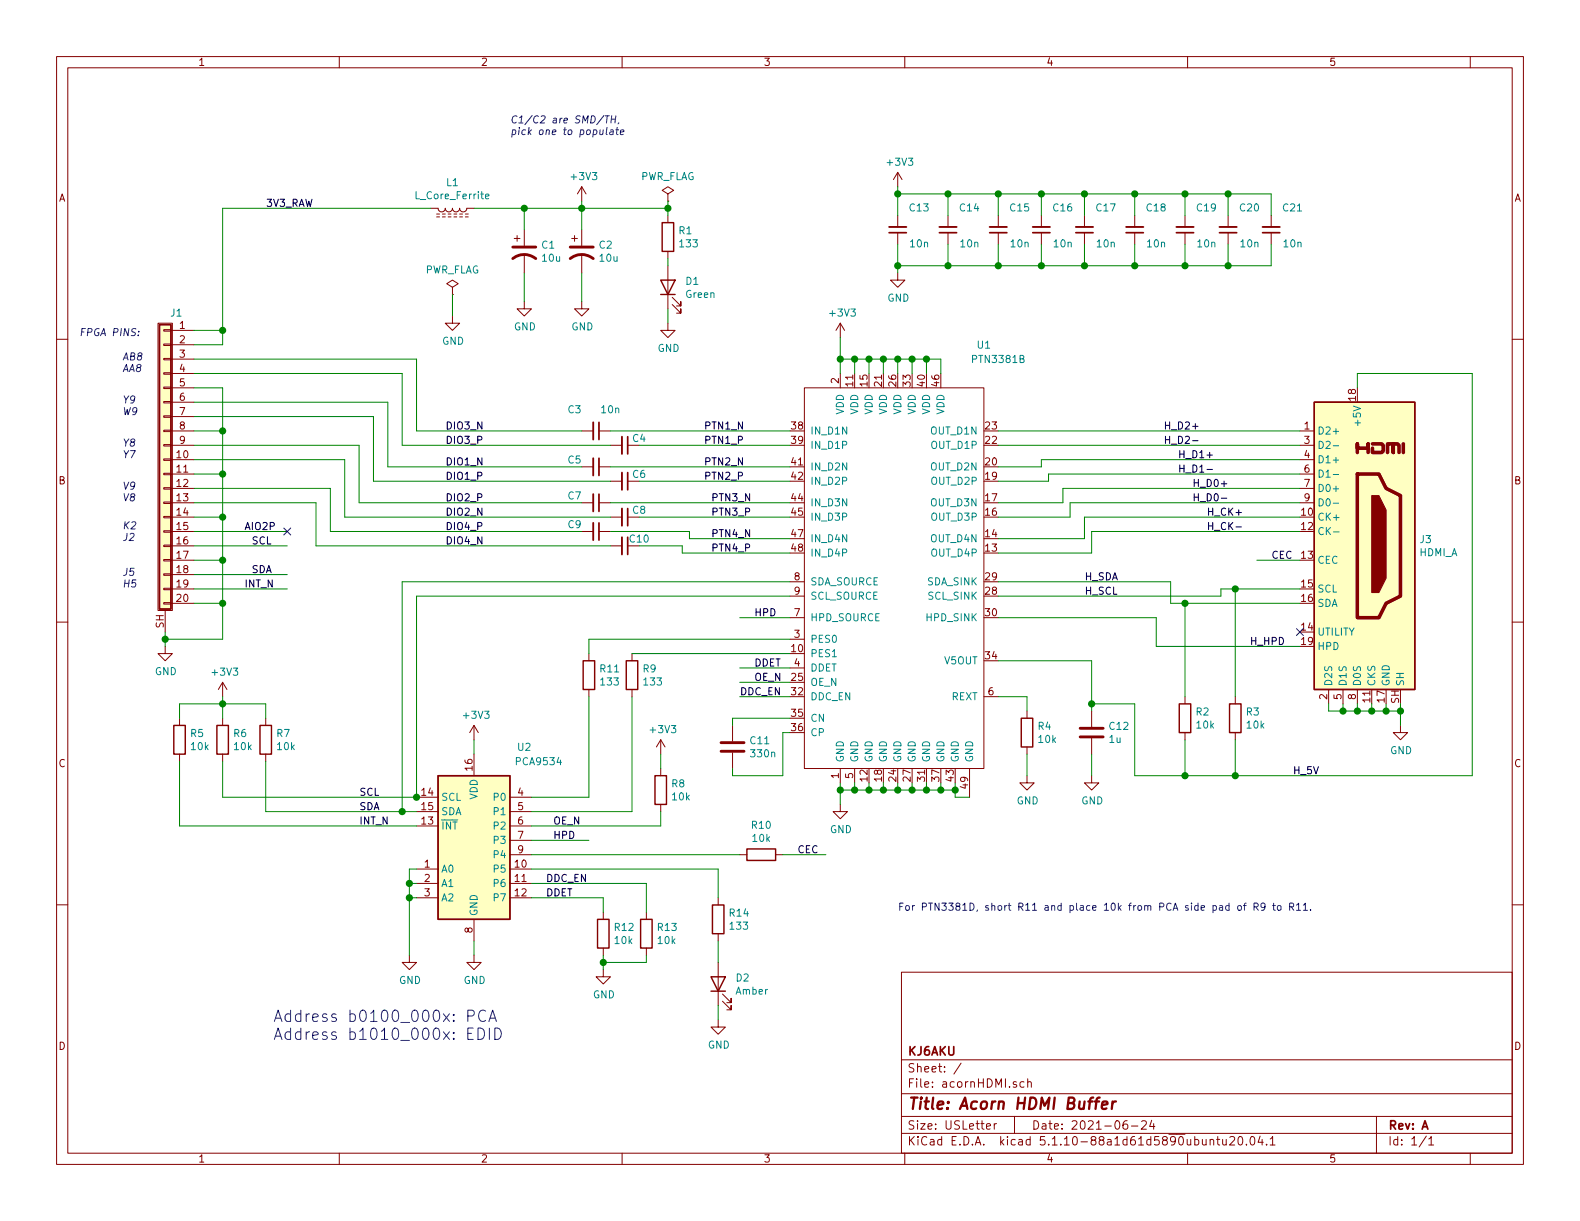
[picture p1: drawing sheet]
EESchema Schematic File Version 4
EELAYER 30 0
EELAYER END
$Descr USLetter 11000 8500
encoding utf-8
Sheet 1 1
Title "Acorn HDMI Buffer"
Date "2021-06-24"
Rev "A"
Comp "KJ6AKU"
Comment1 ""
Comment2 ""
Comment3 ""
Comment4 ""
$EndDescr
$Comp
L Connector:HDMI_A J3
U 1 1
P 9450 3800
F 0 "J3" H 9880 3846 50  0000 L CNN
F 1 "HDMI_A" H 9880 3755 50  0000 L CNN
F 2 "localfp:10029449-111" H 9475 3800 50  0001 C CNN
F 3 "https://en.wikipedia.org/wiki/HDMI" H 9475 3800 50  0001 C CNN
	1    9450 3800
	1    0    0    -1  
$EndComp
$Comp
L Interface_Expansion:TCA9534 U2
U 1 1
P 3300 5850
F 0 "U2" H 3650 6500 50  0000 C CNN
F 1 "PCA9534" H 3750 6400 50  0000 C CNN
F 2 "Package_SO:TSSOP-16_4.4x5mm_P0.65mm" H 4250 5300 50  0001 C CNN
F 3 "" H 3400 5750 50  0001 C CNN
	1    3300 5850
	1    0    0    -1  
$EndComp
$Comp
L Device:R R4
U 1 1
P 7150 5100
F 0 "R4" H 7220 5146 50  0000 L CNN
F 1 "10k" H 7220 5055 50  0000 L CNN
F 2 "Resistor_SMD:R_0603_1608Metric_Pad0.98x0.95mm_HandSolder" V 7080 5100 50  0001 C CNN
F 3 "~" H 7150 5100 50  0001 C CNN
	1    7150 5100
	1    0    0    -1  
$EndComp
Wire Wire Line
	7150 5250 7150 5400
$Comp
L power:GND #PWR0101
U 1 1
P 7150 5400
F 0 "#PWR0101" H 7150 5150 50  0001 C CNN
F 1 "GND" H 7155 5227 50  0000 C CNN
F 2 "" H 7150 5400 50  0001 C CNN
F 3 "" H 7150 5400 50  0001 C CNN
	1    7150 5400
	1    0    0    -1  
$EndComp
$Comp
L power:GND #PWR0102
U 1 1
P 5850 5600
F 0 "#PWR0102" H 5850 5350 50  0001 C CNN
F 1 "GND" H 5855 5427 50  0000 C CNN
F 2 "" H 5850 5600 50  0001 C CNN
F 3 "" H 5850 5600 50  0001 C CNN
	1    5850 5600
	1    0    0    -1  
$EndComp
Wire Wire Line
	5850 5500 5850 5450
Wire Wire Line
	5950 5450 5950 5500
Wire Wire Line
	5950 5500 5850 5500
Wire Wire Line
	6050 5450 6050 5500
Wire Wire Line
	6050 5500 5950 5500
Connection ~ 5950 5500
Wire Wire Line
	6150 5450 6150 5500
Wire Wire Line
	6150 5500 6050 5500
Connection ~ 6050 5500
Wire Wire Line
	6750 5550 6650 5550
Wire Wire Line
	6650 5550 6650 5500
Wire Wire Line
	6650 5500 6550 5500
Connection ~ 6150 5500
Wire Wire Line
	6650 5450 6650 5500
Connection ~ 6650 5500
Wire Wire Line
	6550 5450 6550 5500
Connection ~ 6550 5500
Wire Wire Line
	6550 5500 6450 5500
Wire Wire Line
	6450 5450 6450 5500
Connection ~ 6450 5500
Wire Wire Line
	6450 5500 6350 5500
Wire Wire Line
	6350 5450 6350 5500
Connection ~ 6350 5500
Wire Wire Line
	6350 5500 6250 5500
Wire Wire Line
	6250 5450 6250 5500
Connection ~ 6250 5500
Wire Wire Line
	6250 5500 6150 5500
Wire Wire Line
	6950 3000 9050 3000
Wire Wire Line
	6950 3100 9050 3100
Wire Wire Line
	6950 4050 8150 4050
Wire Wire Line
	8150 4050 8150 4200
Wire Wire Line
	6950 4150 8500 4150
Wire Wire Line
	8500 4150 8500 4100
Wire Wire Line
	8500 4100 8600 4100
Wire Wire Line
	7250 3200 7250 3250
Wire Wire Line
	7250 3250 6950 3250
Wire Wire Line
	7250 3200 9050 3200
Wire Wire Line
	6950 3350 7300 3350
Wire Wire Line
	7300 3350 7300 3300
Wire Wire Line
	7300 3300 9050 3300
Wire Wire Line
	6950 3600 7450 3600
Wire Wire Line
	7450 3600 7450 3500
Wire Wire Line
	7450 3500 9050 3500
Wire Wire Line
	6950 3750 7550 3750
Wire Wire Line
	7550 3750 7550 3600
Wire Wire Line
	7550 3600 9050 3600
Wire Wire Line
	9050 3700 7600 3700
Wire Wire Line
	7600 3850 6950 3850
Wire Wire Line
	7600 3700 7600 3850
Wire Wire Line
	7400 3500 7400 3400
Wire Wire Line
	6950 3500 7400 3500
Wire Wire Line
	7400 3400 9050 3400
NoConn ~ 9050 4400
$Comp
L power:GND #PWR0103
U 1 1
P 9750 5050
F 0 "#PWR0103" H 9750 4800 50  0001 C CNN
F 1 "GND" H 9755 4877 50  0000 C CNN
F 2 "" H 9750 5050 50  0001 C CNN
F 3 "" H 9750 5050 50  0001 C CNN
	1    9750 5050
	1    0    0    -1  
$EndComp
Wire Wire Line
	9750 4900 9750 4950
Wire Wire Line
	9250 4900 9250 4950
Wire Wire Line
	9250 4950 9350 4950
Connection ~ 9750 4950
Wire Wire Line
	9750 4950 9750 5050
Wire Wire Line
	9350 4900 9350 4950
Connection ~ 9350 4950
Wire Wire Line
	9350 4950 9450 4950
Wire Wire Line
	9450 4900 9450 4950
Connection ~ 9450 4950
Wire Wire Line
	9450 4950 9550 4950
Wire Wire Line
	9550 4900 9550 4950
Connection ~ 9550 4950
Wire Wire Line
	9550 4950 9650 4950
Wire Wire Line
	9650 4900 9650 4950
Connection ~ 9650 4950
Wire Wire Line
	9650 4950 9750 4950
Wire Wire Line
	10250 5400 10250 2600
Wire Wire Line
	10250 2600 9450 2600
Wire Wire Line
	9450 2600 9450 2700
$Comp
L Device:C C12
U 1 1
P 7600 5100
F 0 "C12" H 7715 5146 50  0000 L CNN
F 1 "1u" H 7715 5055 50  0000 L CNN
F 2 "Capacitor_SMD:C_0603_1608Metric_Pad1.08x0.95mm_HandSolder" H 7638 4950 50  0001 C CNN
F 3 "~" H 7600 5100 50  0001 C CNN
	1    7600 5100
	1    0    0    -1  
$EndComp
Wire Wire Line
	7150 4950 7150 4850
Wire Wire Line
	8050 4300 8050 4500
Wire Wire Line
	6950 4300 8050 4300
Wire Wire Line
	8050 4500 9050 4500
Wire Wire Line
	7600 4950 7600 4900
Wire Wire Line
	7600 4900 7900 4900
Wire Wire Line
	7900 4900 7900 5400
Connection ~ 7600 4900
Wire Wire Line
	7600 4900 7600 4600
Wire Wire Line
	7900 5400 8250 5400
$Comp
L power:GND #PWR0104
U 1 1
P 7600 5400
F 0 "#PWR0104" H 7600 5150 50  0001 C CNN
F 1 "GND" H 7605 5227 50  0000 C CNN
F 2 "" H 7600 5400 50  0001 C CNN
F 3 "" H 7600 5400 50  0001 C CNN
	1    7600 5400
	1    0    0    -1  
$EndComp
Wire Wire Line
	7600 5250 7600 5400
Wire Wire Line
	4800 3700 4800 3750
Wire Wire Line
	4800 3750 5500 3750
Wire Wire Line
	4750 3800 4750 3850
Wire Wire Line
	4750 3850 5500 3850
Wire Wire Line
	1150 4400 1150 4450
$Comp
L power:GND #PWR0105
U 1 1
P 1150 4500
F 0 "#PWR0105" H 1150 4250 50  0001 C CNN
F 1 "GND" H 1155 4327 50  0000 C CNN
F 2 "" H 1150 4500 50  0001 C CNN
F 3 "" H 1150 4500 50  0001 C CNN
	1    1150 4500
	1    0    0    -1  
$EndComp
$Comp
L Device:L_Core_Ferrite L1
U 1 1
P 3150 1450
F 0 "L1" V 2969 1450 50  0000 C CNN
F 1 "L_Core_Ferrite" V 3060 1450 50  0000 C CNN
F 2 "Inductor_SMD:L_1206_3216Metric_Pad1.42x1.75mm_HandSolder" H 3150 1450 50  0001 C CNN
F 3 "~" H 3150 1450 50  0001 C CNN
	1    3150 1450
	0    1    1    0   
$EndComp
$Comp
L Device:CP1 C1
U 1 1
P 3650 1750
F 0 "C1" H 3765 1796 50  0000 L CNN
F 1 "10u" H 3765 1705 50  0000 L CNN
F 2 "Capacitor_SMD:C_1206_3216Metric_Pad1.33x1.80mm_HandSolder" H 3650 1750 50  0001 C CNN
F 3 "~" H 3650 1750 50  0001 C CNN
	1    3650 1750
	1    0    0    -1  
$EndComp
$Comp
L Device:CP1 C2
U 1 1
P 4050 1750
F 0 "C2" H 4165 1796 50  0000 L CNN
F 1 "10u" H 4165 1705 50  0000 L CNN
F 2 "Capacitor_THT:CP_Radial_D5.0mm_P2.50mm" H 4050 1750 50  0001 C CNN
F 3 "~" H 4050 1750 50  0001 C CNN
	1    4050 1750
	1    0    0    -1  
$EndComp
Wire Wire Line
	3300 1450 3650 1450
Wire Wire Line
	3650 1450 3650 1600
Wire Wire Line
	4050 1600 4050 1450
Wire Wire Line
	4050 1450 3650 1450
Connection ~ 3650 1450
Wire Wire Line
	3650 1900 3650 2100
Wire Wire Line
	4050 1900 4050 2100
$Comp
L power:GND #PWR0106
U 1 1
P 3650 2100
F 0 "#PWR0106" H 3650 1850 50  0001 C CNN
F 1 "GND" H 3655 1927 50  0000 C CNN
F 2 "" H 3650 2100 50  0001 C CNN
F 3 "" H 3650 2100 50  0001 C CNN
	1    3650 2100
	1    0    0    -1  
$EndComp
$Comp
L power:GND #PWR0107
U 1 1
P 4050 2100
F 0 "#PWR0107" H 4050 1850 50  0001 C CNN
F 1 "GND" H 4055 1927 50  0000 C CNN
F 2 "" H 4050 2100 50  0001 C CNN
F 3 "" H 4050 2100 50  0001 C CNN
	1    4050 2100
	1    0    0    -1  
$EndComp
$Comp
L power:GND #PWR0108
U 1 1
P 3150 2200
F 0 "#PWR0108" H 3150 1950 50  0001 C CNN
F 1 "GND" H 3155 2027 50  0000 C CNN
F 2 "" H 3150 2200 50  0001 C CNN
F 3 "" H 3150 2200 50  0001 C CNN
	1    3150 2200
	1    0    0    -1  
$EndComp
$Comp
L Device:C C11
U 1 1
P 5100 5200
F 0 "C11" H 5215 5246 50  0000 L CNN
F 1 "330n" H 5215 5155 50  0000 L CNN
F 2 "Capacitor_SMD:C_0603_1608Metric_Pad1.08x0.95mm_HandSolder" H 5138 5050 50  0001 C CNN
F 3 "~" H 5100 5200 50  0001 C CNN
	1    5100 5200
	1    0    0    -1  
$EndComp
$Comp
L power:+3V3 #PWR0110
U 1 1
P 4050 1400
F 0 "#PWR0110" H 4050 1250 50  0001 C CNN
F 1 "+3V3" H 4065 1573 50  0000 C CNN
F 2 "" H 4050 1400 50  0001 C CNN
F 3 "" H 4050 1400 50  0001 C CNN
	1    4050 1400
	1    0    0    -1  
$EndComp
Wire Wire Line
	4050 1450 4050 1400
Connection ~ 4050 1450
$Comp
L Device:R R7
U 1 1
P 1850 5150
F 0 "R7" H 1920 5196 50  0000 L CNN
F 1 "10k" H 1920 5105 50  0000 L CNN
F 2 "Resistor_SMD:R_0603_1608Metric_Pad0.98x0.95mm_HandSolder" V 1780 5150 50  0001 C CNN
F 3 "~" H 1850 5150 50  0001 C CNN
	1    1850 5150
	1    0    0    -1  
$EndComp
$Comp
L Device:R R6
U 1 1
P 1550 5150
F 0 "R6" H 1620 5196 50  0000 L CNN
F 1 "10k" H 1620 5105 50  0000 L CNN
F 2 "Resistor_SMD:R_0603_1608Metric_Pad0.98x0.95mm_HandSolder" V 1480 5150 50  0001 C CNN
F 3 "~" H 1550 5150 50  0001 C CNN
	1    1550 5150
	1    0    0    -1  
$EndComp
Wire Wire Line
	2800 4050 2800 5650
Wire Wire Line
	2800 5650 2900 5650
Wire Wire Line
	2800 4050 5500 4050
Wire Wire Line
	2900 4150 2900 5550
Wire Wire Line
	2900 4150 5500 4150
Wire Wire Line
	1850 5300 1850 5650
Wire Wire Line
	1550 5300 1550 5550
$Comp
L power:+3V3 #PWR0111
U 1 1
P 1550 4850
F 0 "#PWR0111" H 1550 4700 50  0001 C CNN
F 1 "+3V3" H 1565 5023 50  0000 C CNN
F 2 "" H 1550 4850 50  0001 C CNN
F 3 "" H 1550 4850 50  0001 C CNN
	1    1550 4850
	1    0    0    -1  
$EndComp
Wire Wire Line
	1550 5000 1550 4900
Wire Wire Line
	1850 5000 1850 4900
Wire Wire Line
	1850 4900 1550 4900
Connection ~ 1550 4900
Wire Wire Line
	1550 4900 1550 4850
Text Label 2500 5650 0    50   ~ 0
SDA
Text Label 2500 5550 0    50   ~ 0
SCL
$Comp
L Device:R R2
U 1 1
P 8250 5000
F 0 "R2" H 8320 5046 50  0000 L CNN
F 1 "10k" H 8320 4955 50  0000 L CNN
F 2 "Resistor_SMD:R_0603_1608Metric_Pad0.98x0.95mm_HandSolder" V 8180 5000 50  0001 C CNN
F 3 "~" H 8250 5000 50  0001 C CNN
	1    8250 5000
	1    0    0    -1  
$EndComp
$Comp
L Device:R R3
U 1 1
P 8600 5000
F 0 "R3" H 8670 5046 50  0000 L CNN
F 1 "10k" H 8670 4955 50  0000 L CNN
F 2 "Resistor_SMD:R_0603_1608Metric_Pad0.98x0.95mm_HandSolder" V 8530 5000 50  0001 C CNN
F 3 "~" H 8600 5000 50  0001 C CNN
	1    8600 5000
	1    0    0    -1  
$EndComp
Wire Wire Line
	8250 5150 8250 5400
Connection ~ 8250 5400
Wire Wire Line
	8250 5400 8600 5400
Wire Wire Line
	8600 5150 8600 5400
Connection ~ 8600 5400
Wire Wire Line
	8600 5400 10250 5400
Wire Wire Line
	8600 4850 8600 4100
Connection ~ 8600 4100
Wire Wire Line
	8600 4100 9050 4100
Wire Wire Line
	8250 4850 8250 4200
Wire Wire Line
	8150 4200 8250 4200
Connection ~ 8250 4200
Wire Wire Line
	8250 4200 9050 4200
$Comp
L power:+3V3 #PWR0112
U 1 1
P 3300 5150
F 0 "#PWR0112" H 3300 5000 50  0001 C CNN
F 1 "+3V3" H 3315 5323 50  0000 C CNN
F 2 "" H 3300 5150 50  0001 C CNN
F 3 "" H 3300 5150 50  0001 C CNN
	1    3300 5150
	1    0    0    -1  
$EndComp
$Comp
L power:GND #PWR0113
U 1 1
P 3300 6650
F 0 "#PWR0113" H 3300 6400 50  0001 C CNN
F 1 "GND" H 3305 6477 50  0000 C CNN
F 2 "" H 3300 6650 50  0001 C CNN
F 3 "" H 3300 6650 50  0001 C CNN
	1    3300 6650
	1    0    0    -1  
$EndComp
Wire Wire Line
	3300 5150 3300 5250
Wire Wire Line
	3300 6550 3300 6650
$Comp
L Device:C_Small C3
U 1 1
P 4150 3000
F 0 "C3" V 4000 2850 50  0000 C CNN
F 1 "10n" V 4000 3100 50  0000 C CNN
F 2 "Capacitor_SMD:C_0402_1005Metric_Pad0.74x0.62mm_HandSolder" H 4150 3000 50  0001 C CNN
F 3 "~" H 4150 3000 50  0001 C CNN
	1    4150 3000
	0    1    1    0   
$EndComp
Wire Wire Line
	4250 3000 5500 3000
$Comp
L Device:C_Small C4
U 1 1
P 4350 3100
F 0 "C4" V 4300 3200 50  0000 C CNN
F 1 "10n" V 4212 3100 50  0001 C CNN
F 2 "Capacitor_SMD:C_0402_1005Metric_Pad0.74x0.62mm_HandSolder" H 4350 3100 50  0001 C CNN
F 3 "~" H 4350 3100 50  0001 C CNN
	1    4350 3100
	0    1    1    0   
$EndComp
Wire Wire Line
	4450 3100 5500 3100
Wire Wire Line
	5500 5000 5100 5000
Wire Wire Line
	5100 5000 5100 5050
Wire Wire Line
	5100 5350 5100 5400
Wire Wire Line
	5100 5400 5450 5400
Text Label 3850 5750 0    50   ~ 0
OE_N
Wire Wire Line
	5150 4750 5500 4750
Text Label 5250 4750 0    50   ~ 0
OE_N
Wire Wire Line
	5150 4650 5500 4650
Wire Wire Line
	5150 4850 5500 4850
Text Label 5250 4650 0    50   ~ 0
DDET
Text Label 3800 6250 0    50   ~ 0
DDET
$Comp
L Device:R R8
U 1 1
P 4600 5500
F 0 "R8" H 4670 5546 50  0000 L CNN
F 1 "10k" H 4670 5455 50  0000 L CNN
F 2 "Resistor_SMD:R_0603_1608Metric_Pad0.98x0.95mm_HandSolder" V 4530 5500 50  0001 C CNN
F 3 "~" H 4600 5500 50  0001 C CNN
	1    4600 5500
	1    0    0    -1  
$EndComp
Wire Wire Line
	4600 5750 4600 5650
Text Label 5150 4850 0    50   ~ 0
DDC_EN
$Comp
L Device:R R12
U 1 1
P 4200 6500
F 0 "R12" H 4270 6546 50  0000 L CNN
F 1 "10k" H 4270 6455 50  0000 L CNN
F 2 "Resistor_SMD:R_0603_1608Metric_Pad0.98x0.95mm_HandSolder" V 4130 6500 50  0001 C CNN
F 3 "~" H 4200 6500 50  0001 C CNN
	1    4200 6500
	1    0    0    -1  
$EndComp
$Comp
L Device:R R13
U 1 1
P 4500 6500
F 0 "R13" H 4570 6546 50  0000 L CNN
F 1 "10k" H 4570 6455 50  0000 L CNN
F 2 "Resistor_SMD:R_0603_1608Metric_Pad0.98x0.95mm_HandSolder" V 4430 6500 50  0001 C CNN
F 3 "~" H 4500 6500 50  0001 C CNN
	1    4500 6500
	1    0    0    -1  
$EndComp
Text Label 3800 6150 0    50   ~ 0
DDC_EN
Wire Wire Line
	4500 6150 4500 6350
Wire Wire Line
	3700 6150 4500 6150
Wire Wire Line
	4200 6250 4200 6350
Wire Wire Line
	3700 6250 4200 6250
$Comp
L power:GND #PWR0114
U 1 1
P 4200 6750
F 0 "#PWR0114" H 4200 6500 50  0001 C CNN
F 1 "GND" H 4205 6577 50  0000 C CNN
F 2 "" H 4200 6750 50  0001 C CNN
F 3 "" H 4200 6750 50  0001 C CNN
	1    4200 6750
	1    0    0    -1  
$EndComp
Wire Wire Line
	4200 6650 4200 6700
Wire Wire Line
	4500 6650 4500 6700
Wire Wire Line
	4500 6700 4200 6700
Connection ~ 4200 6700
Wire Wire Line
	4200 6700 4200 6750
Wire Wire Line
	5500 4300 5150 4300
Text Label 5250 4300 0    50   ~ 0
HPD
$Comp
L Device:C_Small C5
U 1 1
P 4150 3250
F 0 "C5" V 4100 3100 50  0000 C CNN
F 1 "10n" V 4012 3250 50  0001 C CNN
F 2 "Capacitor_SMD:C_0402_1005Metric_Pad0.74x0.62mm_HandSolder" H 4150 3250 50  0001 C CNN
F 3 "~" H 4150 3250 50  0001 C CNN
	1    4150 3250
	0    1    1    0   
$EndComp
Wire Wire Line
	4250 3250 5500 3250
$Comp
L Device:C_Small C6
U 1 1
P 4350 3350
F 0 "C6" V 4300 3450 50  0000 C CNN
F 1 "10n" V 4212 3350 50  0001 C CNN
F 2 "Capacitor_SMD:C_0402_1005Metric_Pad0.74x0.62mm_HandSolder" H 4350 3350 50  0001 C CNN
F 3 "~" H 4350 3350 50  0001 C CNN
	1    4350 3350
	0    1    1    0   
$EndComp
Wire Wire Line
	4450 3350 5500 3350
$Comp
L Device:C_Small C7
U 1 1
P 4150 3500
F 0 "C7" V 4100 3350 50  0000 C CNN
F 1 "10n" V 4012 3500 50  0001 C CNN
F 2 "Capacitor_SMD:C_0402_1005Metric_Pad0.74x0.62mm_HandSolder" H 4150 3500 50  0001 C CNN
F 3 "~" H 4150 3500 50  0001 C CNN
	1    4150 3500
	0    1    1    0   
$EndComp
Wire Wire Line
	4250 3500 5500 3500
$Comp
L Device:C_Small C8
U 1 1
P 4350 3600
F 0 "C8" V 4300 3700 50  0000 C CNN
F 1 "10n" V 4212 3600 50  0001 C CNN
F 2 "Capacitor_SMD:C_0402_1005Metric_Pad0.74x0.62mm_HandSolder" H 4350 3600 50  0001 C CNN
F 3 "~" H 4350 3600 50  0001 C CNN
	1    4350 3600
	0    1    1    0   
$EndComp
Wire Wire Line
	4450 3600 5500 3600
$Comp
L Device:C_Small C9
U 1 1
P 4150 3700
F 0 "C9" V 4100 3550 50  0000 C CNN
F 1 "10n" V 4012 3700 50  0001 C CNN
F 2 "Capacitor_SMD:C_0402_1005Metric_Pad0.74x0.62mm_HandSolder" H 4150 3700 50  0001 C CNN
F 3 "~" H 4150 3700 50  0001 C CNN
	1    4150 3700
	0    1    1    0   
$EndComp
Wire Wire Line
	4250 3700 4800 3700
$Comp
L Device:C_Small C10
U 1 1
P 4350 3800
F 0 "C10" V 4300 3900 50  0000 C CNN
F 1 "10n" V 4212 3800 50  0001 C CNN
F 2 "Capacitor_SMD:C_0402_1005Metric_Pad0.74x0.62mm_HandSolder" H 4350 3800 50  0001 C CNN
F 3 "~" H 4350 3800 50  0001 C CNN
	1    4350 3800
	0    1    1    0   
$EndComp
Wire Wire Line
	4450 3800 4750 3800
Wire Wire Line
	3700 5850 4100 5850
Text Label 3850 5850 0    50   ~ 0
HPD
$Comp
L Device:R R10
U 1 1
P 5300 5950
F 0 "R10" V 5093 5950 50  0000 C CNN
F 1 "10k" V 5184 5950 50  0000 C CNN
F 2 "Resistor_SMD:R_0603_1608Metric_Pad0.98x0.95mm_HandSolder" V 5230 5950 50  0001 C CNN
F 3 "~" H 5300 5950 50  0001 C CNN
	1    5300 5950
	0    1    1    0   
$EndComp
Wire Wire Line
	5450 5950 5750 5950
Text Label 5550 5950 0    50   ~ 0
CEC
Wire Wire Line
	8750 3900 9050 3900
Text Label 8850 3900 0    50   ~ 0
CEC
Wire Wire Line
	3700 5950 5150 5950
$Comp
L Device:LED D2
U 1 1
P 5000 6850
F 0 "D2" V 5039 6732 50  0000 R CNN
F 1 "Amber" V 4948 6732 50  0000 R CNN
F 2 "Diode_SMD:D_1206_3216Metric_Pad1.42x1.75mm_HandSolder" H 5000 6850 50  0001 C CNN
F 3 "~" H 5000 6850 50  0001 C CNN
	1    5000 6850
	0    -1   -1   0   
$EndComp
$Comp
L Device:LED D1
U 1 1
P 4650 2000
F 0 "D1" V 4689 1882 50  0000 R CNN
F 1 "Green" V 4598 1882 50  0000 R CNN
F 2 "Diode_SMD:D_1206_3216Metric_Pad1.42x1.75mm_HandSolder" H 4650 2000 50  0001 C CNN
F 3 "~" H 4650 2000 50  0001 C CNN
	1    4650 2000
	0    -1   -1   0   
$EndComp
$Comp
L power:GND #PWR0115
U 1 1
P 4650 2250
F 0 "#PWR0115" H 4650 2000 50  0001 C CNN
F 1 "GND" H 4655 2077 50  0000 C CNN
F 2 "" H 4650 2250 50  0001 C CNN
F 3 "" H 4650 2250 50  0001 C CNN
	1    4650 2250
	1    0    0    -1  
$EndComp
$Comp
L Device:R R5
U 1 1
P 1250 5150
F 0 "R5" H 1320 5196 50  0000 L CNN
F 1 "10k" H 1320 5105 50  0000 L CNN
F 2 "Resistor_SMD:R_0603_1608Metric_Pad0.98x0.95mm_HandSolder" V 1180 5150 50  0001 C CNN
F 3 "~" H 1250 5150 50  0001 C CNN
	1    1250 5150
	1    0    0    -1  
$EndComp
Wire Wire Line
	1250 5000 1250 4900
Wire Wire Line
	1250 4900 1550 4900
Wire Wire Line
	1250 5300 1250 5750
Text Label 2500 5750 0    50   ~ 0
INT_N
$Comp
L Device:R R11
U 1 1
P 4100 4700
F 0 "R11" H 4170 4746 50  0000 L CNN
F 1 "133" H 4170 4655 50  0000 L CNN
F 2 "Resistor_SMD:R_0603_1608Metric_Pad0.98x0.95mm_HandSolder" V 4030 4700 50  0001 C CNN
F 3 "~" H 4100 4700 50  0001 C CNN
	1    4100 4700
	1    0    0    -1  
$EndComp
Wire Wire Line
	3700 6050 5000 6050
Wire Wire Line
	5000 6050 5000 6250
Wire Wire Line
	5000 6550 5000 6700
Wire Wire Line
	5000 7000 5000 7100
$Comp
L power:GND #PWR0116
U 1 1
P 5000 7100
F 0 "#PWR0116" H 5000 6850 50  0001 C CNN
F 1 "GND" H 5005 6927 50  0000 C CNN
F 2 "" H 5000 7100 50  0001 C CNN
F 3 "" H 5000 7100 50  0001 C CNN
	1    5000 7100
	1    0    0    -1  
$EndComp
$Comp
L Device:R R1
U 1 1
P 4650 1650
F 0 "R1" H 4720 1696 50  0000 L CNN
F 1 "133" H 4720 1605 50  0000 L CNN
F 2 "Resistor_SMD:R_0603_1608Metric_Pad0.98x0.95mm_HandSolder" V 4580 1650 50  0001 C CNN
F 3 "~" H 4650 1650 50  0001 C CNN
	1    4650 1650
	1    0    0    -1  
$EndComp
Wire Wire Line
	4650 1450 4650 1500
Wire Wire Line
	4050 1450 4650 1450
Wire Wire Line
	4650 1800 4650 1850
Wire Wire Line
	4650 2150 4650 2250
$Comp
L power:+3V3 #PWR0117
U 1 1
P 5850 2350
F 0 "#PWR0117" H 5850 2200 50  0001 C CNN
F 1 "+3V3" H 5865 2523 50  0000 C CNN
F 2 "" H 5850 2350 50  0001 C CNN
F 3 "" H 5850 2350 50  0001 C CNN
	1    5850 2350
	1    0    0    -1  
$EndComp
Wire Wire Line
	6550 2500 6450 2500
Connection ~ 5850 2500
Wire Wire Line
	5850 2500 5850 2350
Connection ~ 5950 2500
Wire Wire Line
	5950 2500 5850 2500
Connection ~ 6050 2500
Wire Wire Line
	6050 2500 5950 2500
Connection ~ 6150 2500
Wire Wire Line
	6150 2500 6050 2500
Connection ~ 6250 2500
Wire Wire Line
	6250 2500 6150 2500
Connection ~ 6350 2500
Wire Wire Line
	6350 2500 6250 2500
Connection ~ 6450 2500
Wire Wire Line
	6450 2500 6350 2500
$Comp
L power:PWR_FLAG #FLG0101
U 1 1
P 4650 1400
F 0 "#FLG0101" H 4650 1475 50  0001 C CNN
F 1 "PWR_FLAG" H 4650 1573 50  0000 C CNN
F 2 "" H 4650 1400 50  0001 C CNN
F 3 "~" H 4650 1400 50  0001 C CNN
	1    4650 1400
	1    0    0    -1  
$EndComp
$Comp
L power:PWR_FLAG #FLG0102
U 1 1
P 3150 2050
F 0 "#FLG0102" H 3150 2125 50  0001 C CNN
F 1 "PWR_FLAG" H 3150 2223 50  0000 C CNN
F 2 "" H 3150 2050 50  0001 C CNN
F 3 "~" H 3150 2050 50  0001 C CNN
	1    3150 2050
	1    0    0    -1  
$EndComp
Wire Wire Line
	2900 6050 2850 6050
Wire Wire Line
	2850 6250 2900 6250
Wire Wire Line
	2850 6050 2850 6150
Wire Wire Line
	2900 6150 2850 6150
Connection ~ 2850 6150
Wire Wire Line
	2850 6150 2850 6250
$Comp
L power:GND #PWR0118
U 1 1
P 2850 6650
F 0 "#PWR0118" H 2850 6400 50  0001 C CNN
F 1 "GND" H 2855 6477 50  0000 C CNN
F 2 "" H 2850 6650 50  0001 C CNN
F 3 "" H 2850 6650 50  0001 C CNN
	1    2850 6650
	1    0    0    -1  
$EndComp
Wire Wire Line
	2850 6250 2850 6650
Connection ~ 2850 6250
Wire Wire Line
	4650 1400 4650 1450
Connection ~ 4650 1450
$Comp
L power:+3V3 #PWR0119
U 1 1
P 4600 5250
F 0 "#PWR0119" H 4600 5100 50  0001 C CNN
F 1 "+3V3" H 4615 5423 50  0000 C CNN
F 2 "" H 4600 5250 50  0001 C CNN
F 3 "" H 4600 5250 50  0001 C CNN
	1    4600 5250
	1    0    0    -1  
$EndComp
Wire Wire Line
	4600 5350 4600 5250
$Comp
L local:PTN3381B U1
U 1 1
P 6200 5350
F 0 "U1" H 6850 8300 50  0000 C CNN
F 1 "PTN3381B" H 6950 8200 50  0000 C CNN
F 2 "Package_DFN_QFN:QFN-48-1EP_7x7mm_P0.5mm_EP5.15x5.15mm" H 6200 5400 50  0001 C CNN
F 3 "" H 6200 5400 50  0001 C CNN
	1    6200 5350
	1    0    0    -1  
$EndComp
Wire Wire Line
	6950 4600 7600 4600
Wire Wire Line
	6950 4850 7150 4850
Wire Wire Line
	5450 5400 5450 5100
Wire Wire Line
	5450 5100 5500 5100
Wire Wire Line
	5850 5500 5850 5600
Connection ~ 5850 5500
Wire Wire Line
	3700 5750 4600 5750
$Comp
L Device:R R9
U 1 1
P 4400 4700
F 0 "R9" H 4470 4746 50  0000 L CNN
F 1 "133" H 4470 4655 50  0000 L CNN
F 2 "Resistor_SMD:R_0603_1608Metric_Pad0.98x0.95mm_HandSolder" V 4330 4700 50  0001 C CNN
F 3 "~" H 4400 4700 50  0001 C CNN
	1    4400 4700
	1    0    0    -1  
$EndComp
Wire Wire Line
	3700 5550 4100 5550
Wire Wire Line
	4100 5550 4100 4850
Wire Wire Line
	4100 4550 4100 4450
Wire Wire Line
	4100 4450 5500 4450
Wire Wire Line
	3700 5650 4400 5650
Wire Wire Line
	4400 5650 4400 4850
Wire Wire Line
	4400 4550 5500 4550
$Comp
L Device:R R14
U 1 1
P 5000 6400
F 0 "R14" H 5070 6446 50  0000 L CNN
F 1 "133" H 5070 6355 50  0000 L CNN
F 2 "Resistor_SMD:R_0603_1608Metric_Pad0.98x0.95mm_HandSolder" V 4930 6400 50  0001 C CNN
F 3 "~" H 5000 6400 50  0001 C CNN
	1    5000 6400
	1    0    0    -1  
$EndComp
Wire Wire Line
	5850 2500 5850 2600
Wire Wire Line
	5950 2500 5950 2600
Wire Wire Line
	6050 2500 6050 2600
Wire Wire Line
	6150 2500 6150 2600
Wire Wire Line
	6250 2500 6250 2600
Wire Wire Line
	6350 2500 6350 2600
Wire Wire Line
	6450 2500 6450 2600
Wire Wire Line
	6550 2500 6550 2600
Text Notes 6250 6350 0    50   ~ 0
For PTN3381D, short R11 and place 10k from PCA side pad of R9 to R11.
$Comp
L Connector_Generic_Shielded:Conn_01x20_Shielded J1
U 1 1
P 1150 3200
F 0 "J1" H 1072 4223 50  0000 C CNN
F 1 "Conn_01x20_Shielded" H 1072 4224 50  0001 C CNN
F 2 "localfp:DF52-20-S0.8H_handsoldering" H 1150 3200 50  0001 C CNN
F 3 "~" H 1150 3200 50  0001 C CNN
	1    1150 3200
	-1   0    0    -1  
$EndComp
Wire Wire Line
	3150 2050 3150 2200
Wire Wire Line
	1350 2400 1550 2400
Wire Wire Line
	1550 2400 1550 2300
Wire Wire Line
	1550 2300 1350 2300
Wire Wire Line
	1550 2300 1550 1450
Wire Wire Line
	1550 1450 3000 1450
Connection ~ 1550 2300
Text Label 1850 1450 0    50   ~ 0
3V3_RAW
Wire Wire Line
	1350 2500 2900 2500
Wire Wire Line
	2900 2500 2900 3000
Wire Wire Line
	2900 3000 4050 3000
Wire Wire Line
	1350 2600 2800 2600
Wire Wire Line
	2800 2600 2800 3100
Wire Wire Line
	2800 3100 4250 3100
Wire Wire Line
	1350 2700 1550 2700
Wire Wire Line
	1550 2700 1550 3000
Wire Wire Line
	1550 4450 1150 4450
Connection ~ 1150 4450
Wire Wire Line
	1150 4450 1150 4500
Wire Wire Line
	1350 2800 2700 2800
Wire Wire Line
	2700 2800 2700 3250
Wire Wire Line
	2700 3250 4050 3250
Wire Wire Line
	1350 2900 2600 2900
Wire Wire Line
	2600 2900 2600 3350
Wire Wire Line
	2600 3350 4250 3350
Wire Wire Line
	1350 3000 1550 3000
Connection ~ 1550 3000
Wire Wire Line
	1550 3000 1550 3300
Wire Wire Line
	1350 3100 2500 3100
Wire Wire Line
	2500 3100 2500 3500
Wire Wire Line
	2500 3500 4050 3500
Wire Wire Line
	1350 3200 2400 3200
Wire Wire Line
	2400 3200 2400 3600
Wire Wire Line
	2400 3600 4250 3600
Wire Wire Line
	1350 3300 1550 3300
Connection ~ 1550 3300
Wire Wire Line
	1550 3300 1550 3600
Wire Wire Line
	1350 3400 2300 3400
Wire Wire Line
	2300 3400 2300 3700
Wire Wire Line
	2300 3700 4050 3700
Wire Wire Line
	1350 3500 2200 3500
Wire Wire Line
	2200 3500 2200 3800
Wire Wire Line
	2200 3800 4250 3800
Wire Wire Line
	1350 3600 1550 3600
Connection ~ 1550 3600
Wire Wire Line
	1550 3600 1550 3900
Wire Wire Line
	1350 3900 1550 3900
Connection ~ 1550 3900
Wire Wire Line
	1550 3900 1550 4200
Wire Wire Line
	1350 4200 1550 4200
Connection ~ 1550 4200
Wire Wire Line
	1550 4200 1550 4450
Text Label 3100 3000 0    50   ~ 0
DIO3_N
Text Label 3100 3100 0    50   ~ 0
DIO3_P
Text Label 3100 3250 0    50   ~ 0
DIO1_N
Text Label 3100 3350 0    50   ~ 0
DIO1_P
Text Label 3100 3500 0    50   ~ 0
DIO2_P
Text Label 3100 3600 0    50   ~ 0
DIO2_N
Text Label 3100 3700 0    50   ~ 0
DIO4_P
Text Label 3100 3800 0    50   ~ 0
DIO4_N
Wire Wire Line
	1350 3800 2000 3800
Wire Wire Line
	1350 3700 2000 3700
Wire Wire Line
	1350 4100 2000 4100
Wire Wire Line
	1350 4000 2000 4000
Text Label 1700 3700 0    50   ~ 0
AIO2P
Text Notes 850  4100 0    50   Italic 0
K2\nJ2\n\n\nJ5\nH5
Text Notes 850  2600 0    50   Italic 0
AB8\nAA8
Text Notes 850  2900 0    50   Italic 0
Y9\nW9
Text Notes 850  3200 0    50   Italic 0
Y8\nY7
Text Notes 850  3500 0    50   Italic 0
V9\nV8
Text Notes 550  2350 0    50   Italic 0
FPGA PINS:
NoConn ~ 2000 3700
Wire Wire Line
	1550 5550 2900 5550
Connection ~ 2900 5550
Wire Wire Line
	1850 5650 2800 5650
Connection ~ 2800 5650
Wire Wire Line
	1250 5750 2900 5750
Text Notes 3550 950  0    50   Italic 0
C1/C2 are SMD/TH,\npick one to populate
Text Label 8700 4500 0    50   ~ 0
H_HPD
Text Label 9000 5400 0    50   ~ 0
H_5V
Text Label 7550 4050 0    50   ~ 0
H_SDA
Text Label 7550 4150 0    50   ~ 0
H_SCL
Text Label 8100 3000 0    50   ~ 0
H_D2+
Text Label 8100 3100 0    50   ~ 0
H_D2-
Text Label 8200 3200 0    50   ~ 0
H_D1+
Text Label 8200 3300 0    50   ~ 0
H_D1-
Text Label 8300 3400 0    50   ~ 0
H_D0+
Text Label 8300 3500 0    50   ~ 0
H_D0-
Text Label 8400 3600 0    50   ~ 0
H_CK+
Text Label 8400 3700 0    50   ~ 0
H_CK-
Text Label 1750 3800 0    50   ~ 0
SCL
Text Label 1750 4000 0    50   ~ 0
SDA
Text Label 1700 4100 0    50   ~ 0
INT_N
Text Label 4900 3000 0    50   ~ 0
PTN1_N
Text Label 4900 3100 0    50   ~ 0
PTN1_P
Text Label 4900 3250 0    50   ~ 0
PTN2_N
Text Label 4900 3350 0    50   ~ 0
PTN2_P
Text Label 4950 3600 0    50   ~ 0
PTN3_P
Text Label 4950 3500 0    50   ~ 0
PTN3_N
Text Label 4950 3750 0    50   ~ 0
PTN4_N
Text Label 4950 3850 0    50   ~ 0
PTN4_P
$Comp
L Device:C_Small C13
U 1 1
P 6250 1600
F 0 "C13" H 6100 1450 50  0000 C CNN
F 1 "10n" H 6100 1700 50  0000 C CNN
F 2 "Capacitor_SMD:C_0402_1005Metric_Pad0.74x0.62mm_HandSolder" H 6250 1600 50  0001 C CNN
F 3 "~" H 6250 1600 50  0001 C CNN
	1    6250 1600
	-1   0    0    1   
$EndComp
$Comp
L Device:C_Small C14
U 1 1
P 6600 1600
F 0 "C14" H 6450 1450 50  0000 C CNN
F 1 "10n" H 6450 1700 50  0000 C CNN
F 2 "Capacitor_SMD:C_0402_1005Metric_Pad0.74x0.62mm_HandSolder" H 6600 1600 50  0001 C CNN
F 3 "~" H 6600 1600 50  0001 C CNN
	1    6600 1600
	-1   0    0    1   
$EndComp
$Comp
L Device:C_Small C15
U 1 1
P 6950 1600
F 0 "C15" H 6800 1450 50  0000 C CNN
F 1 "10n" H 6800 1700 50  0000 C CNN
F 2 "Capacitor_SMD:C_0402_1005Metric_Pad0.74x0.62mm_HandSolder" H 6950 1600 50  0001 C CNN
F 3 "~" H 6950 1600 50  0001 C CNN
	1    6950 1600
	-1   0    0    1   
$EndComp
$Comp
L Device:C_Small C16
U 1 1
P 7250 1600
F 0 "C16" H 7100 1450 50  0000 C CNN
F 1 "10n" H 7100 1700 50  0000 C CNN
F 2 "Capacitor_SMD:C_0402_1005Metric_Pad0.74x0.62mm_HandSolder" H 7250 1600 50  0001 C CNN
F 3 "~" H 7250 1600 50  0001 C CNN
	1    7250 1600
	-1   0    0    1   
$EndComp
$Comp
L Device:C_Small C17
U 1 1
P 7550 1600
F 0 "C17" H 7400 1450 50  0000 C CNN
F 1 "10n" H 7400 1700 50  0000 C CNN
F 2 "Capacitor_SMD:C_0402_1005Metric_Pad0.74x0.62mm_HandSolder" H 7550 1600 50  0001 C CNN
F 3 "~" H 7550 1600 50  0001 C CNN
	1    7550 1600
	-1   0    0    1   
$EndComp
$Comp
L Device:C_Small C18
U 1 1
P 7900 1600
F 0 "C18" H 7750 1450 50  0000 C CNN
F 1 "10n" H 7750 1700 50  0000 C CNN
F 2 "Capacitor_SMD:C_0402_1005Metric_Pad0.74x0.62mm_HandSolder" H 7900 1600 50  0001 C CNN
F 3 "~" H 7900 1600 50  0001 C CNN
	1    7900 1600
	-1   0    0    1   
$EndComp
$Comp
L Device:C_Small C19
U 1 1
P 8250 1600
F 0 "C19" H 8100 1450 50  0000 C CNN
F 1 "10n" H 8100 1700 50  0000 C CNN
F 2 "Capacitor_SMD:C_0402_1005Metric_Pad0.74x0.62mm_HandSolder" H 8250 1600 50  0001 C CNN
F 3 "~" H 8250 1600 50  0001 C CNN
	1    8250 1600
	-1   0    0    1   
$EndComp
$Comp
L Device:C_Small C20
U 1 1
P 8550 1600
F 0 "C20" H 8400 1450 50  0000 C CNN
F 1 "10n" H 8400 1700 50  0000 C CNN
F 2 "Capacitor_SMD:C_0402_1005Metric_Pad0.74x0.62mm_HandSolder" H 8550 1600 50  0001 C CNN
F 3 "~" H 8550 1600 50  0001 C CNN
	1    8550 1600
	-1   0    0    1   
$EndComp
$Comp
L Device:C_Small C21
U 1 1
P 8850 1600
F 0 "C21" H 8700 1450 50  0000 C CNN
F 1 "10n" H 8700 1700 50  0000 C CNN
F 2 "Capacitor_SMD:C_0402_1005Metric_Pad0.74x0.62mm_HandSolder" H 8850 1600 50  0001 C CNN
F 3 "~" H 8850 1600 50  0001 C CNN
	1    8850 1600
	-1   0    0    1   
$EndComp
$Comp
L power:+3V3 #PWR01
U 1 1
P 6250 1300
F 0 "#PWR01" H 6250 1150 50  0001 C CNN
F 1 "+3V3" H 6265 1473 50  0000 C CNN
F 2 "" H 6250 1300 50  0001 C CNN
F 3 "" H 6250 1300 50  0001 C CNN
	1    6250 1300
	1    0    0    -1  
$EndComp
Wire Wire Line
	6250 1300 6250 1350
$Comp
L power:GND #PWR02
U 1 1
P 6250 1900
F 0 "#PWR02" H 6250 1650 50  0001 C CNN
F 1 "GND" H 6255 1727 50  0000 C CNN
F 2 "" H 6250 1900 50  0001 C CNN
F 3 "" H 6250 1900 50  0001 C CNN
	1    6250 1900
	1    0    0    -1  
$EndComp
Wire Wire Line
	6250 1900 6250 1850
Wire Wire Line
	6600 1500 6600 1350
Wire Wire Line
	6600 1350 6250 1350
Connection ~ 6250 1350
Wire Wire Line
	6250 1350 6250 1500
Wire Wire Line
	8850 1500 8850 1350
Wire Wire Line
	8850 1350 8550 1350
Connection ~ 6600 1350
Wire Wire Line
	6950 1500 6950 1350
Connection ~ 6950 1350
Wire Wire Line
	6950 1350 6600 1350
Wire Wire Line
	7250 1500 7250 1350
Connection ~ 7250 1350
Wire Wire Line
	7250 1350 6950 1350
Wire Wire Line
	7550 1500 7550 1350
Connection ~ 7550 1350
Wire Wire Line
	7550 1350 7250 1350
Wire Wire Line
	7900 1500 7900 1350
Connection ~ 7900 1350
Wire Wire Line
	7900 1350 7550 1350
Wire Wire Line
	8250 1500 8250 1350
Connection ~ 8250 1350
Wire Wire Line
	8250 1350 7900 1350
Wire Wire Line
	8550 1500 8550 1350
Connection ~ 8550 1350
Wire Wire Line
	8550 1350 8250 1350
Wire Wire Line
	6600 1700 6600 1850
Wire Wire Line
	6600 1850 6250 1850
Connection ~ 6250 1850
Wire Wire Line
	6250 1850 6250 1700
Wire Wire Line
	8850 1700 8850 1850
Wire Wire Line
	8850 1850 8550 1850
Connection ~ 6600 1850
Wire Wire Line
	8550 1700 8550 1850
Connection ~ 8550 1850
Wire Wire Line
	8550 1850 8250 1850
Wire Wire Line
	8250 1700 8250 1850
Connection ~ 8250 1850
Wire Wire Line
	8250 1850 7900 1850
Wire Wire Line
	7900 1700 7900 1850
Connection ~ 7900 1850
Wire Wire Line
	7900 1850 7550 1850
Wire Wire Line
	7550 1700 7550 1850
Connection ~ 7550 1850
Wire Wire Line
	7550 1850 7250 1850
Wire Wire Line
	7250 1700 7250 1850
Connection ~ 7250 1850
Wire Wire Line
	7250 1850 6950 1850
Wire Wire Line
	6950 1700 6950 1850
Connection ~ 6950 1850
Wire Wire Line
	6950 1850 6600 1850
Text Notes 1900 7250 0    79   ~ 0
Address b0100_000x: PCA\nAddress b1010_000x: EDID
$EndSCHEMATC
